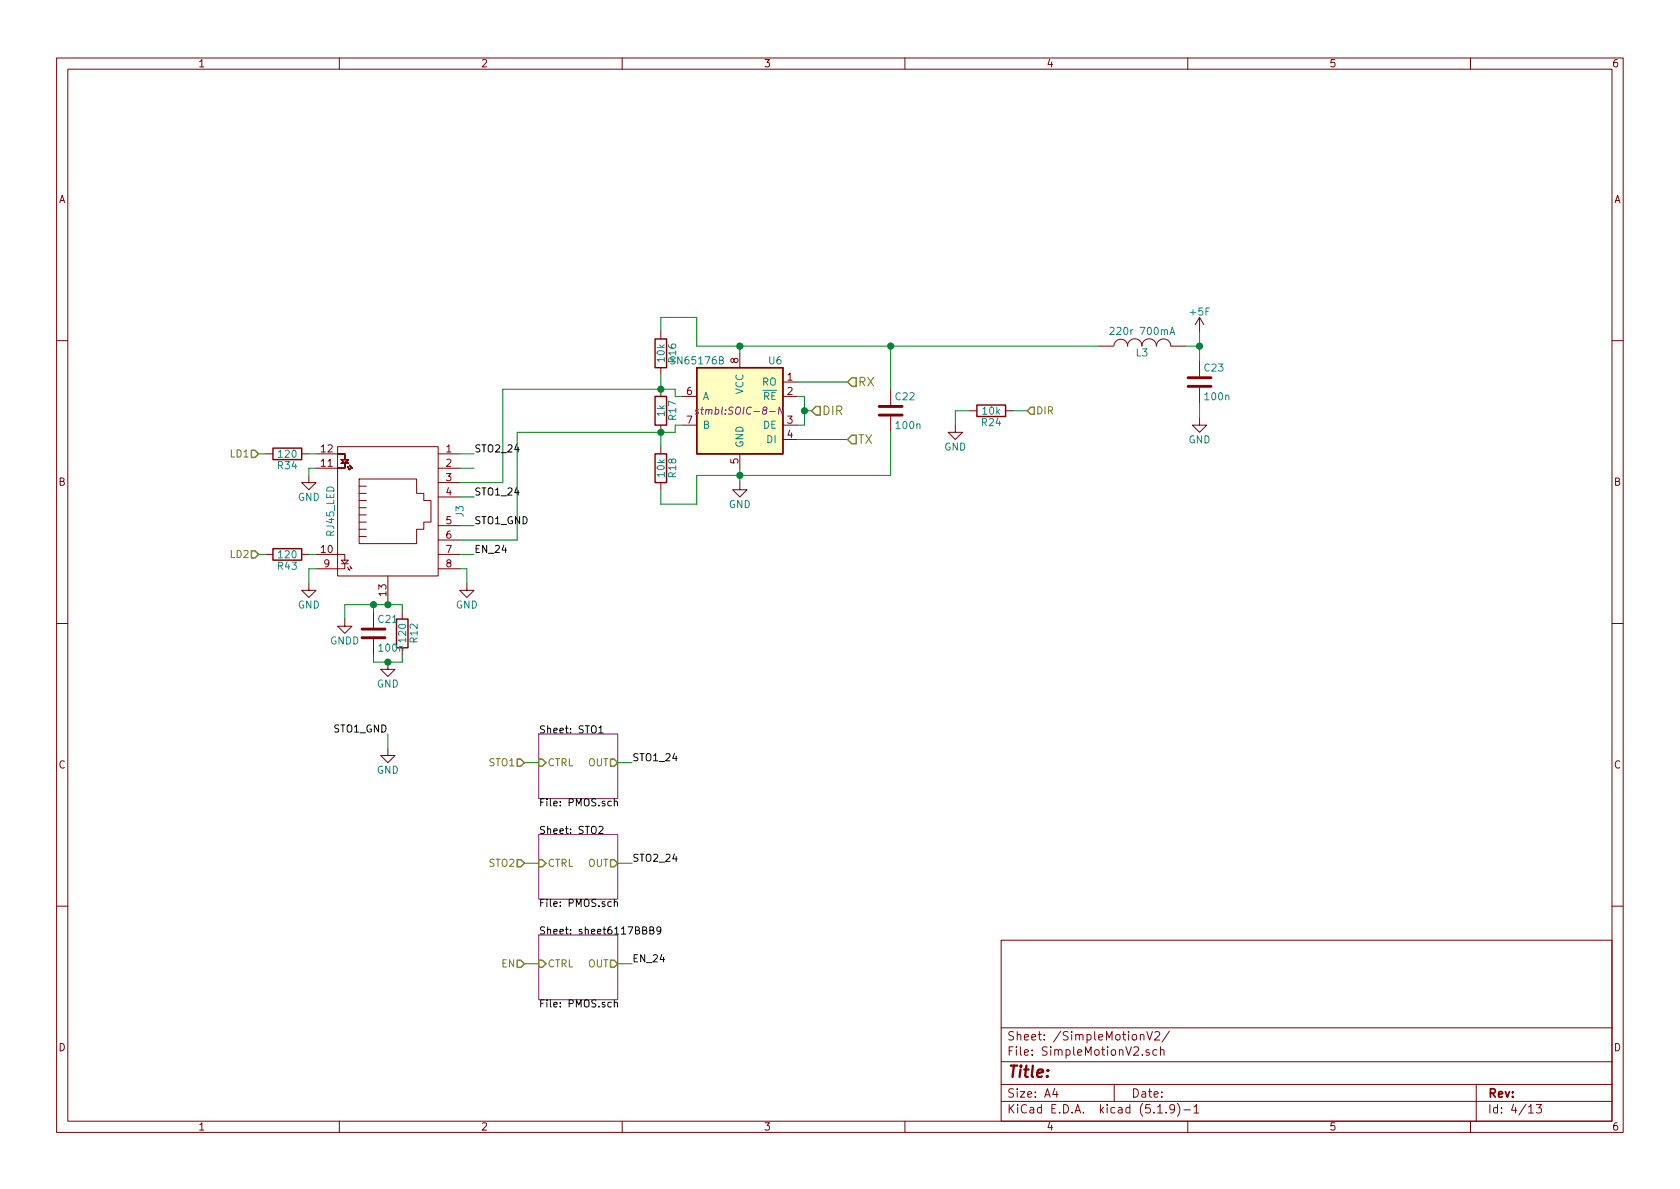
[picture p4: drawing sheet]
<svg xmlns="http://www.w3.org/2000/svg" width="297mm" height="210mm" viewBox="0 0 297 210" stroke-linecap="round" stroke-linejoin="round" font-family="sans-serif">
<g fill="none" stroke="#840000" stroke-width=".18">
<path d="M10 10.3h277v189.9h-277zM12 12.2h273v186.1h-273zM60 10.3v1.9M110 10.3v1.9M160 10.3v1.9M210 10.3v1.9M260 10.3v1.9M116.8 58.7v1.2M212.1 56.1v2.6M212.1 56.1l-.8 1.3M212.1 56.1l.8 1.3M10 60.2h2"/>
<path d="M59.7 79h17.8v22.8h-17.8zM116.8 65v1.3M116.8 68.8v1.3M116.8 75.2v1.2M116.8 79v1.3M120.6 70.1h2.6M120.6 75.2h2.6M130.8 62.5v2.5M138.4 67.6h2.6M138.4 70.1h2.6M138.4 75.2h2.6M138.4 77.7h2.6"/>
<path d="M157.5 68.8v2.8M157.5 73.7v2.7M168.9 75.2v1.2h1.3l-1.3 1.3-1.3-1.3h1.3M171.4 72.6h1.3M177.8 72.6h1.3M194.3 61.2h2.5M197 61.2a1.22 1.22 0 0 1 1.2-1.2 1.22 1.22 0 0 1 1.2 1.2M199.3 61.2a1.3 1.3 0 0 1 1.3-1.3 1.3 1.3 0 0 1 1.3 1.3M201.9 61.2a1.3 1.3 0 0 1 1.3-1.3 1.3 1.3 0 0 1 1.3 1.3 1.27 1.27 0 0 1 1.2-1.3 1.27 1.27 0 0 1 1.3 1.3M207 61.2h2.5M212.1 73.9v1.3h1.3l-1.3 1.2-1.3-1.2h1.3M212.1 63.7v2.8"/>
<path d="M212.1 68.6v2.8M285 60.2h2M47 80.3h1.3M47 98h1.3M53.3 80.3h1.3M53.3 98h1.3M54.6 84.1v1.2h1.3l-1.3 1.3-1.3-1.3h1.3M55.9 80.3h5.1v.5M55.9 98h5.1v1.1M60.3 81.9h1.3h-.6v.6M60.3 99.1h1.3l-.6 .6zM60.3 99.7h1.3"/>
<path d="M61 82.3v.5h-5.1M61 99.7v.9h-5.1M61 80.6v.7h-.7l.7 .6 .6-.6h-.6M61.5 82.5l.3 .6-.2-.2M61.8 82.3l.4 .5-.2-.1M63.5 86h1.3M63.5 87.2h1.3M63.5 88.5h1.3M63.5 89.8h1.3M63.5 91.1h1.3M63.5 92.3h1.3M63.5 93.6h1.3"/>
<path d="M63.5 94.9h1.3M63.5 84.7h10.2v2.5h1.2v1.3h1.3v3.8h-1.3v1.3h-1.2v2.5h-10.2zM77.5 80.3h3.8M77.5 98h3.8M77.5 82.8h3.8M77.5 85.3h3.8M77.5 87.9h3.8M77.5 93h3.8M77.5 95.5h3.8M116.8 85.3v1.3M130.8 85.3v1.3h1.3l-1.3 1.3-1.3-1.3h1.3M130.8 80.3v2.5"/>
<path d="M10 110.3h2M54.6 103.1v1.3h1.3l-1.3 1.3-1.3-1.3h1.3M61 109.5v1.2h1.2l-1.2 1.3-1.3-1.3h1.3M61.5 100.3l.3 .5-.2-.1M61.8 100.1l.4 .5-.2-.1M66 108.2v2.8M66 113v2.8M68.6 117.1v1.3h1.2l-1.2 1.2-1.3-1.2h1.3M68.6 101.8v5.1M71.1 108.2v1.3M77.5 100.6h3.8M82.5 103.1v1.3h1.3l-1.3 1.3-1.2-1.3h1.2"/>
<path d="M285 110.3h2M68.6 132.3v1.3h1.2l-1.2 1.3-1.3-1.3h1.3M10 160.2h2M177 166.3h108v32h-108zM285 160.2h2M60 198.3v1.9M110 198.3v1.9M160 198.3v1.9M177 194.8h108M177 191.8h108M177 187.8h108M177 181.8h108"/>
<path d="M186.5 192.5l-.4 1h1M186.8 193v1M197 191.8v3M201.6 183.1l.2-.2 .4 .1 .1 .9M202.8 182.4l.5 1.5 .5-1.5M203.2 185.7l-.4-.1-.2 .2 .1 .2 .5 .2v.3h-.6M204.2 182.6l.2-.2h.3l.3 .2 .1 .2-1 1.1h1M204.5 185.7l-.4-.1-.3 .3 .2 .6h.5M204.7 196.8h.8M205.2 185.7l.2-.1 .4 .1v.9M205.2 185.1v1.5M206.2 196.7v.1"/>
<path d="M206.8 182.3l-1.3 2M207.7 196l-.1 .1a.48 .48 0 0 1-.6 .1l-.2-.2 .2-.6a.48 .48 0 0 1 .6 .1 1.27 1.27 0 0 1-.2 1.2l-.4 .1M208.2 195.1a1.71 1.71 0 0 1 0 2.3M209.3 196.3h1.2M210 198.3v1.9M211.1 195.8l.4-.5v1.5M211.1 196.8h.9M260 198.3v1.9M261 191.8v6.5M270.3 195.8l.4-.5v1.5M270.3 196.8h.8M271.6 195.3h.9l-.4 .6 .4 .1v.7l-.2 .1-.7-.1"/>
</g>
<path d="M123.5 72.5l-.3-.1-.2 .2v.2l.4 .1v.3h-.5M138.5 72l-.2 1.2-.5-1.2-.2 1.2M95.2 129.8h14v11.4h-14zM95.2 147.6h14v11.4h-14zM95.2 165.3h14v11.5h-14z" fill="none" stroke="#840084" stroke-width=".18"/>
<g fill="none" stroke="#000" stroke-width=".18">
<path d="M105.9 128.7l.3-.4v1.3M105.9 129.6h.7M105.9 146.2l.5-.1 .2 .4-.8 .9h.8M108.1 141.7h-.4l-.2 .2 .1 .6h.5M108.1 159.5h-.4l-.2 .2 .1 .5h.5M108.6 141.8l.2-.1h.3l.1 .8M108.6 159.6l.2-.1h.3l.1 .8M108.6 141.2v1.3M108.6 159v1.3M108.1 177.3l-.4-.1-.2 .3 .1 .5h.5M108.6 177.4l.2-.2 .3 .1 .1 .8M108.6 176.8v1.3"/>
<path d="M113.6 164.5h.6l.1-.2-.1-.3-.6-.1v1.3h.5l.3-.3v-.2l-.3-.2M114.9 164.5h.5l.2-.2-.1-.3-.6-.1v1.3h.5l.2-.3v-.2l-.3-.2M116.8 164.5l-.2 .2-.4-.1-.1-.1 .1-.5 .2-.1h.2l.2 .3a.97 .97 0 0 1-.2 .9l-.4 .1"/>
</g>
<g fill="none" stroke="#848400" stroke-width=".25">
<path d="M44.4 79.6h.7l.6 .7-.6 .6h-.7zM144.3 71.9h.7v1.5h-.7l-.8-.8zM150.6 77h.8v1.5h-.8l-.7-.8zM150.6 66.8h.8v1.5h-.8l-.7-.7zM182.2 72h.7v1.3h-.7l-.6-.7zM44.4 97.4h.7l.6 .6-.6 .7h-.7zM91.4 134.2h.7l.6 .7-.6 .6h-.7zM95.2 134.2h.7l.6 .7-.6 .6h-.7zM107.9 134.2h.7l.6 .7-.6 .6h-.7zM91.4 152h.7l.6 .6-.6 .7h-.7zM95.2 152h.7l.6 .6-.6 .7h-.7zM107.9 152h.7l.6 .6-.6 .7h-.7z"/>
<path d="M91.4 169.8h.7l.6 .6-.6 .7h-.7zM95.2 169.8h.7l.6 .6-.6 .7h-.7zM107.9 169.8h.7l.6 .6-.6 .7h-.7z"/>
</g>
<path d="M123.2 65h15.2v15.3h-15.2z" fill="#ffffc2" stroke="#ffffc2" stroke-width=".18"/>
<path d="M115.8 59.9h2.1v5.1h-2.1zM48.3 79.2h5v2.1h-5zM115.8 70.1h2.1v5.1h-2.1zM123.2 65h15.2v15.3h-15.2zM172.7 71.6h5.1v2.1h-5.1zM48.3 97h5v2.1h-5zM115.8 80.3h2.1v5h-2.1zM70.1 109.5h2v5h-2z" fill="none" stroke="#840000" stroke-width=".25"/>
<path d="M155.4 73.4h4.1M155.4 71.9h4.1M210.1 68.3h4M210.1 66.8h4M64 112.8h4.1M64 111.2h4.1" fill="none" stroke="#840000" stroke-width=".51"/>
<path d="M196.3 58l.4-.1 .3 .3-.1 .2-.7 .8h.8M206.9 59.2l.4-1.3 .4 1.3M207 58.8h.6" fill="none" stroke="#008484" stroke-width=".18"/>
<g fill="none" stroke="#008400" stroke-width=".18">
<path d="M116.8 58.7v-2.6h6.4v5.1h71.1M212.1 58.7v5M116.8 66.3v2.5M116.8 76.4v2.6M120.6 75.2h-1.2v1.2h-28v19.1h-10.1M120.6 70.1h-1.2v-1.3h-30.5v16.5h-7.6M130.8 61.2v1.3M141 67.6h8.9M141 77.7h8.9M141 70.1h1.2v5.1h-1.2M142.2 72.6h1.3M157.5 61.2v7.6"/>
<path d="M157.5 76.4v7.7h-34.3v5h-6.4v-2.5M171.4 72.6h-2.5v2.6M179.1 72.6h2.5M209.5 61.2h2.6M212.1 71.4v2.5M45.7 98h1.3M45.7 80.3h1.3M54.6 98h1.3M54.6 80.3h1.3M55.9 82.8h-1.3v1.3M81.3 98h2.5M81.3 80.3h2.5"/>
<path d="M81.3 82.8h2.5M81.3 87.9h2.5M81.3 93h2.5M130.8 82.8v2.5M55.9 100.6h-1.3v2.5M66 115.8v1.3h5.1v-1.3M66 106.9v1.3M71.1 108.2v-1.3h-10.1v2.6M81.3 100.6h1.2v2.5M68.6 129.8v2.5M92.7 134.9h2.5M109.2 134.9h2.6"/>
<path d="M92.7 152.6h2.5M109.2 152.6h2.6M92.7 170.4h2.5M109.2 170.4h2.6"/>
</g>
<g fill="#008400" stroke="#008400" stroke-width=".25">
<circle cx="212.1" cy="61.2" r=".51"/>
<circle cx="66" cy="106.9" r=".51"/>
<circle cx="157.5" cy="61.2" r=".51"/>
<circle cx="130.8" cy="84.1" r=".51"/>
<circle cx="130.8" cy="61.2" r=".51"/>
<circle cx="142.2" cy="72.6" r=".51"/>
<circle cx="116.8" cy="68.8" r=".51"/>
<circle cx="116.8" cy="76.4" r=".51"/>
<circle cx="68.6" cy="106.9" r=".51"/>
<circle cx="68.6" cy="117.1" r=".51"/>
</g>
<text font-size="2.8" fill="#840000" x="178" y="190.5">Title:</text>
<g font-size="2.1" fill="#848400">
<text x="151.6" y="68.3">RX</text>
<text x="145.3" y="73.4">DIR</text>
<text x="151.6" y="78.5">TX</text>
</g>
<g font-size="2.1" fill="#840000">
<text x="178" y="184">Sheet: /SimpleMotionV2/</text>
<text x="178" y="186.7">File: SimpleMotionV2.sch</text>
<text x="178" y="196.9">KiCad E.D.A. kicad (5.1.9)-1</text>
<text x="178" y="194.1">Size: A4</text>
<text x="200" y="194.1">Date:</text>
<text x="263" y="194.1">Rev:</text>
<text x="263" y="196.9">Id: 4/13</text>
</g>
<g font-size="1.8" fill="#840000">
<text x="35" y="11.9">1</text>
<text x="85" y="11.9">2</text>
<text x="135" y="11.9">3</text>
<text x="185" y="11.9">4</text>
<text x="235" y="11.9">5</text>
<text x="285" y="11.9">6</text>
<text x="10.4" y="35.9">A</text>
<text x="285.4" y="35.9">A</text>
<text x="130.6" y="64.2" transform="rotate(-90 130.6 64.2)">8</text>
<text x="121.4" y="69.8">6</text>
<text x="139.2" y="67.3">1</text>
<text x="139.2" y="69.8">2</text>
<text x="121.4" y="74.9">7</text>
<text x="139.2" y="74.9">3</text>
<text x="139.2" y="77.5">4</text>
<text x="56.8" y="82.5">11</text>
<text x="56.8" y="80">12</text>
<text x="78.9" y="80">1</text>
<text x="78.9" y="82.5">2</text>
<text x="130.6" y="82" transform="rotate(-90 130.6 82)">5</text>
<text x="10.4" y="85.9">B</text>
<text x="78.9" y="85.1">3</text>
<text x="78.9" y="87.6">4</text>
<text x="285.4" y="85.9">B</text>
<text x="78.9" y="92.7">5</text>
<text x="78.9" y="95.2">6</text>
<text x="56.8" y="97.8">10</text>
<text x="57.3" y="100.3">9</text>
<text x="78.9" y="97.8">7</text>
<text x="78.9" y="100.3">8</text>
<text x="68.3" y="105.4" transform="rotate(-90 68.3 105.4)">13</text>
<text x="10.4" y="135.9">C</text>
<text x="285.4" y="135.9">C</text>
<text x="10.4" y="185.9">D</text>
<text x="285.4" y="185.9">D</text>
<text x="35" y="199.9">1</text>
<text x="85" y="199.9">2</text>
<text x="135" y="199.9">3</text>
<text x="185" y="199.9">4</text>
<text x="235" y="199.9">5</text>
<text x="285" y="199.9">6</text>
</g>
<g font-size="1.8" fill="#008484">
<text x="197" y="59.2">220r 700mA</text>
<text x="210.5" y="55.8">+5F</text>
<text x="117.5" y="64" transform="rotate(-90 117.5 64)">10k</text>
<text x="118.9" y="64.4">SN65176B</text>
<text x="119.6" y="64.1" transform="rotate(-90 119.6 64.1)">R16</text>
<text x="136" y="64.4">U6</text>
<text x="200.9" y="63">L3</text>
<text x="213" y="65.7">C23</text>
<text x="124.2" y="70.7">A</text>
<text x="131.4" y="69.8" transform="rotate(-90 131.4 69.8)">VCC</text>
<text x="134.8" y="68.2">RO</text>
<text x="135" y="70.7">RE</text>
<text x="158.4" y="70.8">C22</text>
<text x="213.2" y="70.8">100n</text>
<text x="117.5" y="73.6" transform="rotate(-90 117.5 73.6)">1k</text>
<text x="119.6" y="74.2" transform="rotate(-90 119.6 74.2)">R17</text>
<text x="124.2" y="75.8">B</text>
<text x="135" y="75.8">DE</text>
<text x="158.6" y="75.9">100n</text>
<text x="173.6" y="75.4">R24</text>
<text x="173.8" y="73.3">10k</text>
<text x="49.2" y="83">R34</text>
<text x="49.3" y="80.9">120</text>
<text x="131.4" y="79.2" transform="rotate(-90 131.4 79.2)">GND</text>
<text x="135.6" y="78.4">DI</text>
<text x="167" y="79.7">GND</text>
<text x="210.1" y="78.4">GND</text>
<text x="52.7" y="88.6">GND</text>
<text x="117.5" y="84.3" transform="rotate(-90 117.5 84.3)">10k</text>
<text x="119.6" y="84.4" transform="rotate(-90 119.6 84.4)">R18</text>
<text x="128.9" y="89.8">GND</text>
<text x="59.1" y="94.8" transform="rotate(-90 59.1 94.8)">RJ45_LED</text>
<text x="82" y="91.4" transform="rotate(-90 82 91.4)">J3</text>
<text x="49.2" y="100.8">R43</text>
<text x="49.3" y="98.7">120</text>
<text x="52.7" y="107.6">GND</text>
<text x="80.6" y="107.6">GND</text>
<text x="58.4" y="114">GNDD</text>
<text x="67" y="110.2">C21</text>
<text x="71.8" y="113.5" transform="rotate(-90 71.8 113.5)">120</text>
<text x="73.8" y="113.6" transform="rotate(-90 73.8 113.6)">R12</text>
<text x="67.1" y="115.2">100n</text>
<text x="66.6" y="121.6">GND</text>
<text x="66.6" y="136.8">GND</text>
</g>
<text font-size="1.8" fill="#840084" x="124.3" y="73.3">stmbl:SOIC-8-N</text>
<g font-size="1.8" fill="#848400">
<text x="183.1" y="73.3">DIR</text>
<text x="40.8" y="80.9">LD1</text>
<text x="40.8" y="98.7">LD2</text>
<text x="86.6" y="135.5">STO1</text>
<text x="96.8" y="135.5">CTRL</text>
<text x="104" y="135.5">OUT</text>
<text x="86.6" y="153.3">STO2</text>
<text x="96.8" y="153.3">CTRL</text>
<text x="104" y="153.3">OUT</text>
<text x="88.7" y="171.1">EN</text>
<text x="96.8" y="171.1">CTRL</text>
<text x="104" y="171.1">OUT</text>
</g>
<g font-size="1.8">
<text x="83.8" y="80">STO2_24</text>
<text x="83.8" y="87.6">STO1_24</text>
<text x="83.8" y="92.7">STO1_GND</text>
<text x="83.8" y="97.8">EN_24</text>
<text x="59.1" y="129.5">STO1_GND</text>
<text x="95.2" y="129.7">Sheet: STO1</text>
<text x="111.8" y="134.6">STO1_24</text>
<text x="95.2" y="142.6">File: PMOS.sch</text>
<text x="95.2" y="147.5">Sheet: STO2</text>
<text x="111.8" y="152.4">STO2_24</text>
<text x="95.2" y="160.4">File: PMOS.sch</text>
<text x="95.2" y="165.2">Sheet: sheet6117BBB9</text>
<text x="111.8" y="170.2">EN_24</text>
<text x="95.2" y="178.1">File: PMOS.sch</text>
</g>
</svg>
